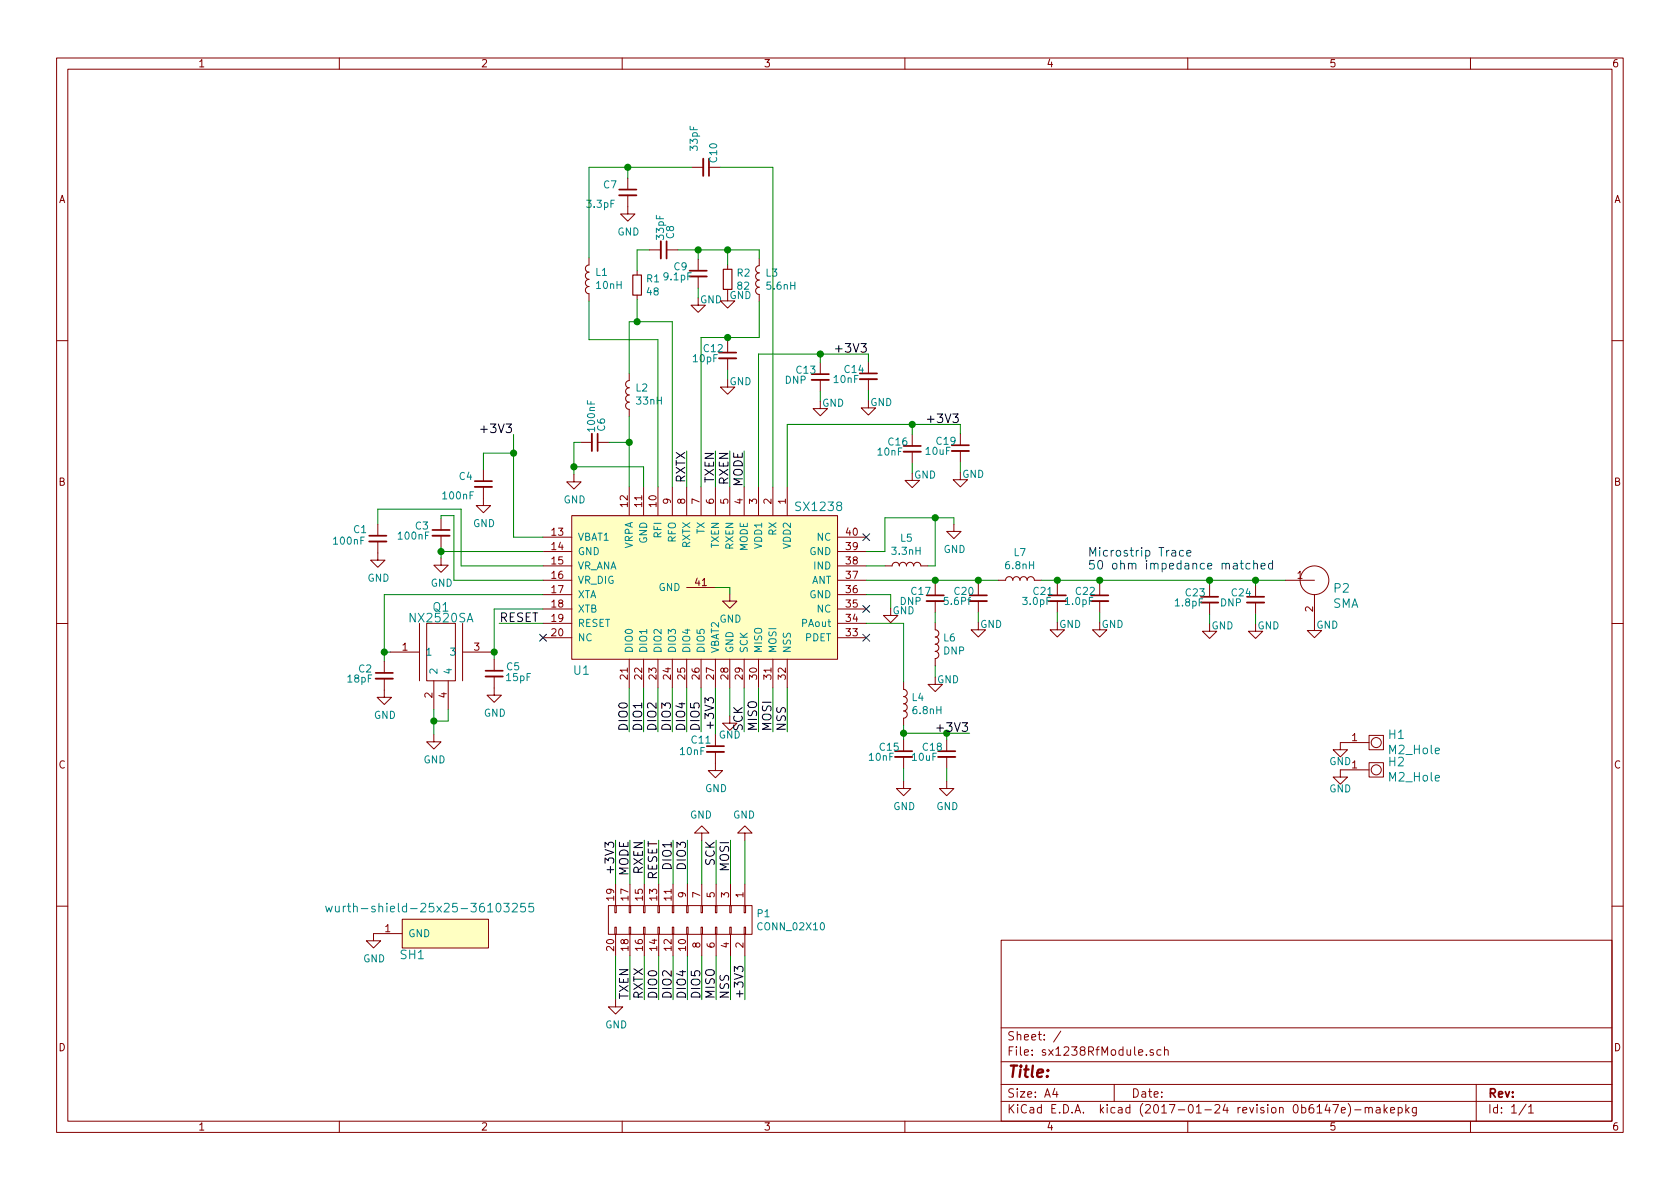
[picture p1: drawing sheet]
EESchema Schematic File Version 2
LIBS:power
LIBS:device
LIBS:transistors
LIBS:conn
LIBS:linear
LIBS:regul
LIBS:74xx
LIBS:cmos4000
LIBS:adc-dac
LIBS:memory
LIBS:xilinx
LIBS:microcontrollers
LIBS:dsp
LIBS:microchip
LIBS:analog_switches
LIBS:motorola
LIBS:texas
LIBS:intel
LIBS:audio
LIBS:interface
LIBS:digital-audio
LIBS:philips
LIBS:display
LIBS:cypress
LIBS:siliconi
LIBS:opto
LIBS:atmel
LIBS:contrib
LIBS:valves
LIBS:semtech-sx1238
LIBS:ndk-nx2520sa
LIBS:cinch-sma-142-0701-801
LIBS:m2
LIBS:wurth-shield-25x25-36103255
LIBS:sx1238RfModule-cache
EELAYER 26 0
EELAYER END
$Descr A4 11693 8268
encoding utf-8
Sheet 1 1
Title ""
Date ""
Rev ""
Comp ""
Comment1 ""
Comment2 ""
Comment3 ""
Comment4 ""
$EndDescr
$Comp
L SX1238 U1
U 1 1
P 4080 4030
F 0 "U1" H 3985 3405 60  0000 L CNN
F 1 "SX1238" H 5525 4545 60  0000 L CNN
F 2 "semtech-sx1238:semtech-sx1238" H 4080 4030 60  0001 C CNN
F 3 "" H 4080 4030 60  0001 C CNN
	1    4080 4030
	1    0    0    -1  
$EndComp
Wire Wire Line
	3575 3730 3780 3730
Wire Wire Line
	3575 3015 3575 3730
Text Label 3575 3015 2    60   ~ 0
+3V3
$Comp
L C_Small C4
U 1 1
P 3365 3360
F 0 "C4" H 3190 3415 50  0000 L CNN
F 1 "100nF" H 3070 3280 50  0000 L CNN
F 2 "murata-cap-0402:murata-cap-0402" H 3365 3360 50  0001 C CNN
F 3 "" H 3365 3360 50  0001 C CNN
	1    3365 3360
	1    0    0    -1  
$EndComp
Wire Wire Line
	3365 3260 3365 3145
Wire Wire Line
	3365 3145 3575 3145
Connection ~ 3575 3145
Wire Wire Line
	3780 3830 3070 3830
Wire Wire Line
	3070 3800 3070 3875
$Comp
L GND #PWR01
U 1 1
P 3070 3875
F 0 "#PWR01" H 3070 3625 50  0001 C CNN
F 1 "GND" H 3075 3702 50  0000 C CNN
F 2 "" H 3070 3875 50  0001 C CNN
F 3 "" H 3070 3875 50  0001 C CNN
	1    3070 3875
	1    0    0    -1  
$EndComp
$Comp
L GND #PWR02
U 1 1
P 3365 3460
F 0 "#PWR02" H 3365 3210 50  0001 C CNN
F 1 "GND" H 3370 3287 50  0000 C CNN
F 2 "" H 3365 3460 50  0001 C CNN
F 3 "" H 3365 3460 50  0001 C CNN
	1    3365 3460
	1    0    0    -1  
$EndComp
$Comp
L C_Small C3
U 1 1
P 3070 3700
F 0 "C3" H 2885 3750 50  0000 L CNN
F 1 "100nF" H 2760 3680 50  0000 L CNN
F 2 "murata-cap-0402:murata-cap-0402" H 3070 3700 50  0001 C CNN
F 3 "" H 3070 3700 50  0001 C CNN
	1    3070 3700
	1    0    0    -1  
$EndComp
Wire Wire Line
	3160 4030 3160 3580
Wire Wire Line
	3160 3580 3070 3580
Wire Wire Line
	3070 3580 3070 3600
Wire Wire Line
	3780 4030 3160 4030
Wire Wire Line
	3780 3930 3210 3930
Wire Wire Line
	3210 3930 3210 3535
Wire Wire Line
	3210 3535 2630 3535
Wire Wire Line
	2630 3535 2630 3640
$Comp
L C_Small C1
U 1 1
P 2630 3740
F 0 "C1" H 2455 3805 50  0000 L CNN
F 1 "100nF" H 2310 3725 50  0000 L CNN
F 2 "murata-cap-0402:murata-cap-0402" H 2630 3740 50  0001 C CNN
F 3 "" H 2630 3740 50  0001 C CNN
	1    2630 3740
	1    0    0    -1  
$EndComp
$Comp
L GND #PWR03
U 1 1
P 2630 3840
F 0 "#PWR03" H 2630 3590 50  0001 C CNN
F 1 "GND" H 2635 3667 50  0000 C CNN
F 2 "" H 2630 3840 50  0001 C CNN
F 3 "" H 2630 3840 50  0001 C CNN
	1    2630 3840
	1    0    0    -1  
$EndComp
Wire Wire Line
	3780 4130 2675 4130
Wire Wire Line
	2675 4130 2675 4595
Wire Wire Line
	2675 4530 2720 4530
$Comp
L C_Small C2
U 1 1
P 2675 4695
F 0 "C2" H 2490 4745 50  0000 L CNN
F 1 "18pF" H 2410 4675 50  0000 L CNN
F 2 "murata-cap-0402:murata-cap-0402" H 2675 4695 50  0001 C CNN
F 3 "" H 2675 4695 50  0001 C CNN
	1    2675 4695
	1    0    0    -1  
$EndComp
Connection ~ 2675 4530
$Comp
L GND #PWR04
U 1 1
P 2675 4795
F 0 "#PWR04" H 2675 4545 50  0001 C CNN
F 1 "GND" H 2680 4622 50  0000 C CNN
F 2 "" H 2675 4795 50  0001 C CNN
F 3 "" H 2675 4795 50  0001 C CNN
	1    2675 4795
	1    0    0    -1  
$EndComp
Wire Wire Line
	4980 4780 4980 5105
$Comp
L C_Small C11
U 1 1
P 4980 5205
F 0 "C11" H 4805 5270 50  0000 L CNN
F 1 "10nF" H 4725 5190 50  0000 L CNN
F 2 "murata-cap-0402:murata-cap-0402" H 4980 5205 50  0001 C CNN
F 3 "" H 4980 5205 50  0001 C CNN
	1    4980 5205
	1    0    0    -1  
$EndComp
$Comp
L GND #PWR05
U 1 1
P 4980 5305
F 0 "#PWR05" H 4980 5055 50  0001 C CNN
F 1 "GND" H 4985 5132 50  0000 C CNN
F 2 "" H 4980 5305 50  0001 C CNN
F 3 "" H 4980 5305 50  0001 C CNN
	1    4980 5305
	1    0    0    -1  
$EndComp
Text Label 4980 5080 1    60   ~ 0
+3V3
Wire Wire Line
	5080 4780 5080 4975
$Comp
L GND #PWR06
U 1 1
P 5080 4975
F 0 "#PWR06" H 5080 4725 50  0001 C CNN
F 1 "GND" H 5080 4845 50  0000 C CNN
F 2 "" H 5080 4975 50  0001 C CNN
F 3 "" H 5080 4975 50  0001 C CNN
	1    5080 4975
	1    0    0    -1  
$EndComp
$Comp
L L L4
U 1 1
P 6290 4890
F 0 "L4" H 6343 4936 50  0000 L CNN
F 1 "6.8nH" H 6343 4845 50  0000 L CNN
F 2 "murata-inductor-0402:murata-inductor-0402" H 6290 4890 50  0001 C CNN
F 3 "" H 6290 4890 50  0001 C CNN
	1    6290 4890
	1    0    0    -1  
$EndComp
Wire Wire Line
	6290 4740 6290 4330
Wire Wire Line
	6290 4330 6030 4330
$Comp
L C_Small C15
U 1 1
P 6290 5240
F 0 "C15" H 6115 5290 50  0000 L CNN
F 1 "10nF" H 6040 5220 50  0000 L CNN
F 2 "murata-cap-0402:murata-cap-0402" H 6290 5240 50  0001 C CNN
F 3 "" H 6290 5240 50  0001 C CNN
	1    6290 5240
	1    0    0    -1  
$EndComp
Wire Wire Line
	6290 5340 6290 5430
$Comp
L GND #PWR07
U 1 1
P 6290 5430
F 0 "#PWR07" H 6290 5180 50  0001 C CNN
F 1 "GND" H 6295 5257 50  0000 C CNN
F 2 "" H 6290 5430 50  0001 C CNN
F 3 "" H 6290 5430 50  0001 C CNN
	1    6290 5430
	1    0    0    -1  
$EndComp
$Comp
L C_Small C18
U 1 1
P 6590 5240
F 0 "C18" H 6415 5290 50  0000 L CNN
F 1 "10uF" H 6340 5220 50  0000 L CNN
F 2 "murata-cap-0603:murata-cap-0603" H 6590 5240 50  0001 C CNN
F 3 "" H 6590 5240 50  0001 C CNN
	1    6590 5240
	1    0    0    -1  
$EndComp
Wire Wire Line
	6590 5340 6590 5430
$Comp
L GND #PWR08
U 1 1
P 6590 5430
F 0 "#PWR08" H 6590 5180 50  0001 C CNN
F 1 "GND" H 6595 5257 50  0000 C CNN
F 2 "" H 6590 5430 50  0001 C CNN
F 3 "" H 6590 5430 50  0001 C CNN
	1    6590 5430
	1    0    0    -1  
$EndComp
Wire Wire Line
	6290 5040 6290 5140
Wire Wire Line
	6290 5095 6750 5095
Wire Wire Line
	6590 5095 6590 5140
Connection ~ 6290 5095
Connection ~ 6590 5095
Text Label 6750 5095 2    60   ~ 0
+3V3
Wire Wire Line
	6030 4130 6200 4130
Wire Wire Line
	6200 4130 6200 4225
$Comp
L GND #PWR09
U 1 1
P 6200 4225
F 0 "#PWR09" H 6200 3975 50  0001 C CNN
F 1 "GND" H 6290 4210 50  0000 C CNN
F 2 "" H 6200 4225 50  0001 C CNN
F 3 "" H 6200 4225 50  0001 C CNN
	1    6200 4225
	1    0    0    -1  
$EndComp
$Comp
L L L6
U 1 1
P 6510 4475
F 0 "L6" H 6563 4521 50  0000 L CNN
F 1 "DNP" H 6563 4430 50  0000 L CNN
F 2 "murata-inductor-0402:murata-inductor-0402" H 6510 4475 50  0001 C CNN
F 3 "" H 6510 4475 50  0001 C CNN
	1    6510 4475
	1    0    0    -1  
$EndComp
$Comp
L C_Small C17
U 1 1
P 6510 4155
F 0 "C17" H 6335 4205 50  0000 L CNN
F 1 "DNP" H 6260 4135 50  0000 L CNN
F 2 "murata-cap-0402:murata-cap-0402" H 6510 4155 50  0001 C CNN
F 3 "" H 6510 4155 50  0001 C CNN
	1    6510 4155
	1    0    0    -1  
$EndComp
Wire Wire Line
	6510 4030 6510 4055
Wire Wire Line
	6030 4030 6950 4030
Wire Wire Line
	6510 4255 6510 4325
Wire Wire Line
	6510 4625 6510 4705
$Comp
L GND #PWR010
U 1 1
P 6510 4705
F 0 "#PWR010" H 6510 4455 50  0001 C CNN
F 1 "GND" H 6600 4690 50  0000 C CNN
F 2 "" H 6510 4705 50  0001 C CNN
F 3 "" H 6510 4705 50  0001 C CNN
	1    6510 4705
	1    0    0    -1  
$EndComp
$Comp
L C_Small C20
U 1 1
P 6810 4155
F 0 "C20" H 6635 4205 50  0000 L CNN
F 1 "5.6Pf" H 6560 4135 50  0000 L CNN
F 2 "murata-cap-0402:murata-cap-0402" H 6810 4155 50  0001 C CNN
F 3 "" H 6810 4155 50  0001 C CNN
	1    6810 4155
	1    0    0    -1  
$EndComp
Wire Wire Line
	6810 4030 6810 4055
Connection ~ 6510 4030
Wire Wire Line
	6810 4255 6810 4325
$Comp
L GND #PWR011
U 1 1
P 6810 4325
F 0 "#PWR011" H 6810 4075 50  0001 C CNN
F 1 "GND" H 6900 4315 50  0000 C CNN
F 2 "" H 6810 4325 50  0001 C CNN
F 3 "" H 6810 4325 50  0001 C CNN
	1    6810 4325
	1    0    0    -1  
$EndComp
$Comp
L L L7
U 1 1
P 7100 4030
F 0 "L7" V 7290 4030 50  0000 C CNN
F 1 "6.8nH" V 7199 4030 50  0000 C CNN
F 2 "murata-inductor-0402:murata-inductor-0402" H 7100 4030 50  0001 C CNN
F 3 "" H 7100 4030 50  0001 C CNN
	1    7100 4030
	0    -1   -1   0   
$EndComp
Connection ~ 6810 4030
$Comp
L C_Small C21
U 1 1
P 7360 4155
F 0 "C21" H 7185 4205 50  0000 L CNN
F 1 "3.0pF" H 7110 4135 50  0000 L CNN
F 2 "murata-cap-0402:murata-cap-0402" H 7360 4155 50  0001 C CNN
F 3 "" H 7360 4155 50  0001 C CNN
	1    7360 4155
	1    0    0    -1  
$EndComp
Wire Wire Line
	7360 4255 7360 4325
$Comp
L GND #PWR012
U 1 1
P 7360 4325
F 0 "#PWR012" H 7360 4075 50  0001 C CNN
F 1 "GND" H 7450 4315 50  0000 C CNN
F 2 "" H 7360 4325 50  0001 C CNN
F 3 "" H 7360 4325 50  0001 C CNN
	1    7360 4325
	1    0    0    -1  
$EndComp
$Comp
L C_Small C22
U 1 1
P 7655 4155
F 0 "C22" H 7480 4205 50  0000 L CNN
F 1 "1.0pF" H 7405 4135 50  0000 L CNN
F 2 "murata-cap-0402:murata-cap-0402" H 7655 4155 50  0001 C CNN
F 3 "" H 7655 4155 50  0001 C CNN
	1    7655 4155
	1    0    0    -1  
$EndComp
Wire Wire Line
	7655 4255 7655 4325
$Comp
L GND #PWR013
U 1 1
P 7655 4325
F 0 "#PWR013" H 7655 4075 50  0001 C CNN
F 1 "GND" H 7745 4315 50  0000 C CNN
F 2 "" H 7655 4325 50  0001 C CNN
F 3 "" H 7655 4325 50  0001 C CNN
	1    7655 4325
	1    0    0    -1  
$EndComp
$Comp
L L L5
U 1 1
P 6310 3930
F 0 "L5" V 6500 3930 50  0000 C CNN
F 1 "3.3nH" V 6409 3930 50  0000 C CNN
F 2 "murata-inductor-0402:murata-inductor-0402" H 6310 3930 50  0001 C CNN
F 3 "" H 6310 3930 50  0001 C CNN
	1    6310 3930
	0    -1   -1   0   
$EndComp
Wire Wire Line
	6160 3930 6030 3930
$Comp
L GND #PWR014
U 1 1
P 6640 3640
F 0 "#PWR014" H 6640 3390 50  0001 C CNN
F 1 "GND" H 6645 3467 50  0000 C CNN
F 2 "" H 6640 3640 50  0001 C CNN
F 3 "" H 6640 3640 50  0001 C CNN
	1    6640 3640
	1    0    0    -1  
$EndComp
Wire Wire Line
	6640 3595 6640 3640
Wire Wire Line
	6160 3595 6640 3595
Wire Wire Line
	6160 3595 6160 3830
Wire Wire Line
	6160 3830 6030 3830
Wire Wire Line
	6460 3930 6510 3930
Wire Wire Line
	6510 3930 6510 3595
Connection ~ 6510 3595
Wire Wire Line
	7360 4055 7360 4030
Wire Wire Line
	7250 4030 8950 4030
Wire Wire Line
	7655 4030 7655 4055
Connection ~ 7360 4030
Connection ~ 7655 4030
$Comp
L C_Small C23
U 1 1
P 8420 4165
F 0 "C23" H 8245 4215 50  0000 L CNN
F 1 "1.8pF" H 8170 4145 50  0000 L CNN
F 2 "murata-cap-0402:murata-cap-0402" H 8420 4165 50  0001 C CNN
F 3 "" H 8420 4165 50  0001 C CNN
	1    8420 4165
	1    0    0    -1  
$EndComp
Wire Wire Line
	8420 4265 8420 4335
$Comp
L GND #PWR015
U 1 1
P 8420 4335
F 0 "#PWR015" H 8420 4085 50  0001 C CNN
F 1 "GND" H 8510 4325 50  0000 C CNN
F 2 "" H 8420 4335 50  0001 C CNN
F 3 "" H 8420 4335 50  0001 C CNN
	1    8420 4335
	1    0    0    -1  
$EndComp
$Comp
L C_Small C24
U 1 1
P 8740 4165
F 0 "C24" H 8565 4215 50  0000 L CNN
F 1 "DNP" H 8490 4145 50  0000 L CNN
F 2 "murata-cap-0402:murata-cap-0402" H 8740 4165 50  0001 C CNN
F 3 "" H 8740 4165 50  0001 C CNN
	1    8740 4165
	1    0    0    -1  
$EndComp
Wire Wire Line
	8740 4265 8740 4335
$Comp
L GND #PWR016
U 1 1
P 8740 4335
F 0 "#PWR016" H 8740 4085 50  0001 C CNN
F 1 "GND" H 8830 4325 50  0000 C CNN
F 2 "" H 8740 4335 50  0001 C CNN
F 3 "" H 8740 4335 50  0001 C CNN
	1    8740 4335
	1    0    0    -1  
$EndComp
Wire Wire Line
	8740 4065 8740 4030
Connection ~ 8740 4030
Wire Wire Line
	8420 4065 8420 4030
Connection ~ 8420 4030
$Comp
L C_Small C19
U 1 1
P 6685 3110
F 0 "C19" H 6510 3160 50  0000 L CNN
F 1 "10uF" H 6435 3090 50  0000 L CNN
F 2 "murata-cap-0603:murata-cap-0603" H 6685 3110 50  0001 C CNN
F 3 "" H 6685 3110 50  0001 C CNN
	1    6685 3110
	1    0    0    -1  
$EndComp
Wire Wire Line
	6685 3210 6685 3280
$Comp
L GND #PWR017
U 1 1
P 6685 3280
F 0 "#PWR017" H 6685 3030 50  0001 C CNN
F 1 "GND" H 6775 3270 50  0000 C CNN
F 2 "" H 6685 3280 50  0001 C CNN
F 3 "" H 6685 3280 50  0001 C CNN
	1    6685 3280
	1    0    0    -1  
$EndComp
$Comp
L C_Small C16
U 1 1
P 6350 3115
F 0 "C16" H 6175 3165 50  0000 L CNN
F 1 "10nF" H 6100 3095 50  0000 L CNN
F 2 "murata-cap-0402:murata-cap-0402" H 6350 3115 50  0001 C CNN
F 3 "" H 6350 3115 50  0001 C CNN
	1    6350 3115
	1    0    0    -1  
$EndComp
Wire Wire Line
	6350 3215 6350 3285
$Comp
L GND #PWR018
U 1 1
P 6350 3285
F 0 "#PWR018" H 6350 3035 50  0001 C CNN
F 1 "GND" H 6440 3275 50  0000 C CNN
F 2 "" H 6350 3285 50  0001 C CNN
F 3 "" H 6350 3285 50  0001 C CNN
	1    6350 3285
	1    0    0    -1  
$EndComp
Wire Wire Line
	5480 3380 5480 2945
Wire Wire Line
	5480 2945 6685 2945
Wire Wire Line
	6685 2945 6685 3010
Wire Wire Line
	6350 3015 6350 2945
Connection ~ 6350 2945
Text Label 6685 2945 2    60   ~ 0
+3V3
NoConn ~ 6030 3730
NoConn ~ 6030 4230
NoConn ~ 6030 4430
NoConn ~ 3780 4430
$Comp
L C_Small C14
U 1 1
P 6045 2610
F 0 "C14" H 5870 2660 50  0000 L CNN
F 1 "10nF" H 5795 2590 50  0000 L CNN
F 2 "murata-cap-0402:murata-cap-0402" H 6045 2610 50  0001 C CNN
F 3 "" H 6045 2610 50  0001 C CNN
	1    6045 2610
	1    0    0    -1  
$EndComp
Wire Wire Line
	6045 2710 6045 2780
$Comp
L GND #PWR019
U 1 1
P 6045 2780
F 0 "#PWR019" H 6045 2530 50  0001 C CNN
F 1 "GND" H 6135 2770 50  0000 C CNN
F 2 "" H 6045 2780 50  0001 C CNN
F 3 "" H 6045 2780 50  0001 C CNN
	1    6045 2780
	1    0    0    -1  
$EndComp
$Comp
L C_Small C13
U 1 1
P 5710 2615
F 0 "C13" H 5535 2665 50  0000 L CNN
F 1 "DNP" H 5460 2595 50  0000 L CNN
F 2 "murata-cap-0402:murata-cap-0402" H 5710 2615 50  0001 C CNN
F 3 "" H 5710 2615 50  0001 C CNN
	1    5710 2615
	1    0    0    -1  
$EndComp
Wire Wire Line
	5710 2715 5710 2785
$Comp
L GND #PWR020
U 1 1
P 5710 2785
F 0 "#PWR020" H 5710 2535 50  0001 C CNN
F 1 "GND" H 5800 2775 50  0000 C CNN
F 2 "" H 5710 2785 50  0001 C CNN
F 3 "" H 5710 2785 50  0001 C CNN
	1    5710 2785
	1    0    0    -1  
$EndComp
Wire Wire Line
	5280 3380 5280 2455
Wire Wire Line
	5280 2455 6045 2455
Wire Wire Line
	6045 2455 6045 2510
Wire Wire Line
	5710 2515 5710 2455
Connection ~ 5710 2455
Text Label 6045 2455 2    60   ~ 0
+3V3
$Comp
L C_Small C12
U 1 1
P 5065 2465
F 0 "C12" H 4890 2515 50  0000 L CNN
F 1 "10pF" H 4815 2445 50  0000 L CNN
F 2 "murata-cap-0402:murata-cap-0402" H 5065 2465 50  0001 C CNN
F 3 "" H 5065 2465 50  0001 C CNN
	1    5065 2465
	1    0    0    -1  
$EndComp
Wire Wire Line
	5065 2565 5065 2635
$Comp
L GND #PWR021
U 1 1
P 5065 2635
F 0 "#PWR021" H 5065 2385 50  0001 C CNN
F 1 "GND" H 5155 2625 50  0000 C CNN
F 2 "" H 5065 2635 50  0001 C CNN
F 3 "" H 5065 2635 50  0001 C CNN
	1    5065 2635
	1    0    0    -1  
$EndComp
$Comp
L L L3
U 1 1
P 5285 1940
F 0 "L3" H 5244 1894 50  0000 R CNN
F 1 "5.6nH" H 5244 1985 50  0000 R CNN
F 2 "murata-inductor-0402:murata-inductor-0402" H 5285 1940 50  0001 C CNN
F 3 "" H 5285 1940 50  0001 C CNN
	1    5285 1940
	-1   0    0    1   
$EndComp
$Comp
L R_Small R2
U 1 1
P 5065 1935
F 0 "R2" H 5124 1981 50  0000 L CNN
F 1 "82" H 5124 1890 50  0000 L CNN
F 2 "r_0402:R_0402" H 5065 1935 50  0001 C CNN
F 3 "" H 5065 1935 50  0001 C CNN
	1    5065 1935
	1    0    0    -1  
$EndComp
$Comp
L C_Small C9
U 1 1
P 4860 1895
F 0 "C9" H 4685 1945 50  0000 L CNN
F 1 "9.1pF" H 4610 1875 50  0000 L CNN
F 2 "murata-cap-0402:murata-cap-0402" H 4860 1895 50  0001 C CNN
F 3 "" H 4860 1895 50  0001 C CNN
	1    4860 1895
	1    0    0    -1  
$EndComp
Wire Wire Line
	4860 1995 4860 2065
$Comp
L GND #PWR022
U 1 1
P 4860 2065
F 0 "#PWR022" H 4860 1815 50  0001 C CNN
F 1 "GND" H 4950 2055 50  0000 C CNN
F 2 "" H 4860 2065 50  0001 C CNN
F 3 "" H 4860 2065 50  0001 C CNN
	1    4860 2065
	1    0    0    -1  
$EndComp
$Comp
L C_Small C8
U 1 1
P 4620 1730
F 0 "C8" H 4445 1780 50  0000 L CNN
F 1 "33pF" H 4370 1710 50  0000 L CNN
F 2 "murata-cap-0402:murata-cap-0402" H 4620 1730 50  0001 C CNN
F 3 "" H 4620 1730 50  0001 C CNN
	1    4620 1730
	0    1    1    0   
$EndComp
$Comp
L R_Small R1
U 1 1
P 4435 1975
F 0 "R1" H 4494 2021 50  0000 L CNN
F 1 "48" H 4494 1930 50  0000 L CNN
F 2 "r_0402:R_0402" H 4435 1975 50  0001 C CNN
F 3 "" H 4435 1975 50  0001 C CNN
	1    4435 1975
	1    0    0    -1  
$EndComp
Wire Wire Line
	4880 3380 4880 2340
Wire Wire Line
	4880 2340 5285 2340
Wire Wire Line
	5285 2340 5285 2090
Wire Wire Line
	5065 2365 5065 2340
Connection ~ 5065 2340
$Comp
L GND #PWR023
U 1 1
P 5065 2035
F 0 "#PWR023" H 5065 1785 50  0001 C CNN
F 1 "GND" H 5155 2025 50  0000 C CNN
F 2 "" H 5065 2035 50  0001 C CNN
F 3 "" H 5065 2035 50  0001 C CNN
	1    5065 2035
	1    0    0    -1  
$EndComp
Wire Wire Line
	5285 1730 5285 1790
Wire Wire Line
	4720 1730 5285 1730
Wire Wire Line
	4860 1795 4860 1730
Connection ~ 4860 1730
Wire Wire Line
	5065 1835 5065 1730
Connection ~ 5065 1730
Wire Wire Line
	4520 1730 4435 1730
Wire Wire Line
	4435 1730 4435 1875
Wire Wire Line
	4680 2230 4680 3380
Wire Wire Line
	4380 2230 4680 2230
Wire Wire Line
	4435 2230 4435 2075
$Comp
L L L2
U 1 1
P 4380 2740
F 0 "L2" H 4339 2694 50  0000 R CNN
F 1 "33nH" H 4339 2785 50  0000 R CNN
F 2 "murata-inductor-0402:murata-inductor-0402" H 4380 2740 50  0001 C CNN
F 3 "" H 4380 2740 50  0001 C CNN
	1    4380 2740
	-1   0    0    1   
$EndComp
Wire Wire Line
	4380 2890 4380 3380
Wire Wire Line
	4380 2590 4380 2230
Connection ~ 4435 2230
$Comp
L C_Small C6
U 1 1
P 4140 3070
F 0 "C6" H 3965 3120 50  0000 L CNN
F 1 "100nF" H 3840 3050 50  0000 L CNN
F 2 "murata-cap-0402:murata-cap-0402" H 4140 3070 50  0001 C CNN
F 3 "" H 4140 3070 50  0001 C CNN
	1    4140 3070
	0    1    1    0   
$EndComp
Wire Wire Line
	4240 3070 4380 3070
Connection ~ 4380 3070
Wire Wire Line
	4480 3380 4480 3240
Wire Wire Line
	4480 3240 3995 3240
Wire Wire Line
	3995 3070 3995 3295
Wire Wire Line
	3995 3070 4040 3070
Connection ~ 3995 3240
$Comp
L GND #PWR024
U 1 1
P 3995 3295
F 0 "#PWR024" H 3995 3045 50  0001 C CNN
F 1 "GND" H 4000 3122 50  0000 C CNN
F 2 "" H 3995 3295 50  0001 C CNN
F 3 "" H 3995 3295 50  0001 C CNN
	1    3995 3295
	1    0    0    -1  
$EndComp
$Comp
L L L1
U 1 1
P 4100 1935
F 0 "L1" H 4059 1889 50  0000 R CNN
F 1 "10nH" H 4059 1980 50  0000 R CNN
F 2 "murata-inductor-0402:murata-inductor-0402" H 4100 1935 50  0001 C CNN
F 3 "" H 4100 1935 50  0001 C CNN
	1    4100 1935
	-1   0    0    1   
$EndComp
$Comp
L C_Small C7
U 1 1
P 4370 1330
F 0 "C7" H 4195 1385 50  0000 L CNN
F 1 "3.3pF" H 4075 1250 50  0000 L CNN
F 2 "murata-cap-0402:murata-cap-0402" H 4370 1330 50  0001 C CNN
F 3 "" H 4370 1330 50  0001 C CNN
	1    4370 1330
	1    0    0    -1  
$EndComp
$Comp
L GND #PWR025
U 1 1
P 4370 1430
F 0 "#PWR025" H 4370 1180 50  0001 C CNN
F 1 "GND" H 4375 1257 50  0000 C CNN
F 2 "" H 4370 1430 50  0001 C CNN
F 3 "" H 4370 1430 50  0001 C CNN
	1    4370 1430
	1    0    0    -1  
$EndComp
$Comp
L C_Small C10
U 1 1
P 4915 1155
F 0 "C10" H 4740 1210 50  0000 L CNN
F 1 "33pF" H 4620 1075 50  0000 L CNN
F 2 "murata-cap-0402:murata-cap-0402" H 4915 1155 50  0001 C CNN
F 3 "" H 4915 1155 50  0001 C CNN
	1    4915 1155
	0    1    1    0   
$EndComp
Wire Wire Line
	5380 3380 5380 1155
Wire Wire Line
	5380 1155 5015 1155
Wire Wire Line
	4100 1155 4815 1155
Wire Wire Line
	4100 1155 4100 1785
Wire Wire Line
	4580 3380 4580 2355
Wire Wire Line
	4580 2355 4100 2355
Wire Wire Line
	4100 2355 4100 2085
Wire Wire Line
	4370 1230 4370 1155
Connection ~ 4370 1155
$Comp
L NX2520SA Q1
U 1 1
P 3070 4530
F 0 "Q1" H 3070 4845 60  0000 C CNN
F 1 "NX2520SA" H 3070 4770 60  0000 C CNN
F 2 "nxp-NX2520SA-32.000000MHZ:ndk-NX2520SA-32.000000MHZ" H 3070 4530 60  0001 C CNN
F 3 "" H 3070 4530 60  0001 C CNN
	1    3070 4530
	1    0    0    -1  
$EndComp
Wire Wire Line
	3780 4230 3440 4230
Wire Wire Line
	3440 4230 3440 4580
Wire Wire Line
	3440 4530 3420 4530
Wire Wire Line
	3020 4930 3020 5105
Wire Wire Line
	3120 4930 3120 5010
Wire Wire Line
	3120 5010 3020 5010
Connection ~ 3020 5010
$Comp
L GND #PWR026
U 1 1
P 3020 5105
F 0 "#PWR026" H 3020 4855 50  0001 C CNN
F 1 "GND" H 3025 4932 50  0000 C CNN
F 2 "" H 3020 5105 50  0001 C CNN
F 3 "" H 3020 5105 50  0001 C CNN
	1    3020 5105
	1    0    0    -1  
$EndComp
$Comp
L C_Small C5
U 1 1
P 3440 4680
F 0 "C5" H 3520 4730 50  0000 L CNN
F 1 "15pF" H 3515 4655 50  0000 L CNN
F 2 "murata-cap-0402:murata-cap-0402" H 3440 4680 50  0001 C CNN
F 3 "" H 3440 4680 50  0001 C CNN
	1    3440 4680
	1    0    0    -1  
$EndComp
$Comp
L GND #PWR027
U 1 1
P 3440 4780
F 0 "#PWR027" H 3440 4530 50  0001 C CNN
F 1 "GND" H 3445 4607 50  0000 C CNN
F 2 "" H 3440 4780 50  0001 C CNN
F 3 "" H 3440 4780 50  0001 C CNN
	1    3440 4780
	1    0    0    -1  
$EndComp
Connection ~ 3440 4530
Text Notes 7570 3965 0    60   ~ 0
Microstrip Trace\n50 ohm impedance matched
Wire Wire Line
	4980 4080 5080 4080
Wire Wire Line
	5080 4080 5080 4125
$Comp
L GND #PWR028
U 1 1
P 5080 4125
F 0 "#PWR028" H 5080 3875 50  0001 C CNN
F 1 "GND" H 5085 3952 50  0000 C CNN
F 2 "" H 5080 4125 50  0001 C CNN
F 3 "" H 5080 4125 50  0001 C CNN
	1    5080 4125
	1    0    0    -1  
$EndComp
$Comp
L SMA P2
U 1 1
P 9150 4030
F 0 "P2" H 9278 3977 60  0000 L CNN
F 1 "SMA" H 9278 3871 60  0000 L CNN
F 2 "cinch-142-0701-801:0732511150" H 9150 4030 60  0001 C CNN
F 3 "" H 9150 4030 60  0001 C CNN
	1    9150 4030
	1    0    0    -1  
$EndComp
$Comp
L GND #PWR029
U 1 1
P 9150 4330
F 0 "#PWR029" H 9150 4080 50  0001 C CNN
F 1 "GND" H 9240 4320 50  0000 C CNN
F 2 "" H 9150 4330 50  0001 C CNN
F 3 "" H 9150 4330 50  0001 C CNN
	1    9150 4330
	1    0    0    -1  
$EndComp
Text Label 4285 5840 3    60   ~ 0
+3V3
Wire Wire Line
	4285 6145 4285 5840
Wire Wire Line
	5185 6145 5185 5840
$Comp
L GND #PWR030
U 1 1
P 5185 5840
F 0 "#PWR030" H 5185 5590 50  0001 C CNN
F 1 "GND" H 5190 5667 50  0000 C CNN
F 2 "" H 5185 5840 50  0001 C CNN
F 3 "" H 5185 5840 50  0001 C CNN
	1    5185 5840
	-1   0    0    1   
$EndComp
Text Label 5085 6950 1    60   ~ 0
NSS
Wire Wire Line
	5085 6645 5085 6950
Text Label 5085 5840 3    60   ~ 0
MOSI
Wire Wire Line
	5085 6145 5085 5840
Text Label 4985 6950 1    60   ~ 0
MISO
Wire Wire Line
	4985 6645 4985 6950
Text Label 4985 5840 3    60   ~ 0
SCK
Wire Wire Line
	4985 6145 4985 5840
Text Label 4885 6950 1    60   ~ 0
DIO5
Wire Wire Line
	4885 6645 4885 6950
Text Label 4785 6950 1    60   ~ 0
DIO4
Wire Wire Line
	4785 6645 4785 6950
Text Label 4785 5840 3    60   ~ 0
DIO3
Wire Wire Line
	4785 6145 4785 5840
Text Label 4685 6950 1    60   ~ 0
DIO2
Wire Wire Line
	4685 6645 4685 6950
Text Label 4685 5840 3    60   ~ 0
DIO1
Wire Wire Line
	4685 6145 4685 5840
Text Label 4585 6950 1    60   ~ 0
DIO0
Wire Wire Line
	4585 6645 4585 6950
Text Label 4585 5840 3    60   ~ 0
RESET
Wire Wire Line
	4585 6145 4585 5840
Text Label 4485 6950 1    60   ~ 0
RXTX
Wire Wire Line
	4485 6645 4485 6950
Text Label 4385 6950 1    60   ~ 0
TXEN
Wire Wire Line
	4385 6645 4385 6950
Text Label 4485 5840 3    60   ~ 0
RXEN
Wire Wire Line
	4485 6145 4485 5840
Text Label 4385 5840 3    60   ~ 0
MODE
Wire Wire Line
	4385 6145 4385 5840
Text Label 5480 5085 1    60   ~ 0
NSS
Wire Wire Line
	5480 4780 5480 5085
Text Label 5380 5085 1    60   ~ 0
MOSI
Wire Wire Line
	5380 4780 5380 5085
Text Label 5280 5085 1    60   ~ 0
MISO
Wire Wire Line
	5280 4780 5280 5085
Text Label 5180 5085 1    60   ~ 0
SCK
Wire Wire Line
	5180 4780 5180 5085
Text Label 4880 5085 1    60   ~ 0
DIO5
Wire Wire Line
	4880 4780 4880 5085
Text Label 4780 5085 1    60   ~ 0
DIO4
Wire Wire Line
	4780 4780 4780 5085
Text Label 4680 5085 1    60   ~ 0
DIO3
Wire Wire Line
	4680 4780 4680 5085
Text Label 4580 5085 1    60   ~ 0
DIO2
Wire Wire Line
	4580 4780 4580 5085
Text Label 4480 5085 1    60   ~ 0
DIO1
Wire Wire Line
	4480 4780 4480 5085
Text Label 4380 5085 1    60   ~ 0
DIO0
Wire Wire Line
	4380 4780 4380 5085
Text Label 3475 4330 0    60   ~ 0
RESET
Wire Wire Line
	3780 4330 3475 4330
Text Label 4780 3130 3    60   ~ 0
RXTX
Wire Wire Line
	4780 3380 4780 3130
Text Label 4980 3130 3    60   ~ 0
TXEN
Wire Wire Line
	4980 3380 4980 3130
Text Label 5080 3130 3    60   ~ 0
RXEN
Wire Wire Line
	5080 3380 5080 3130
Text Label 5180 3130 3    60   ~ 0
MODE
Wire Wire Line
	5180 3380 5180 3130
Connection ~ 3070 3830
Text Label 5185 6950 1    60   ~ 0
+3V3
Wire Wire Line
	5185 6645 5185 6950
$Comp
L M2_Hole H1
U 1 1
P 9580 5160
F 0 "H1" H 9658 5218 60  0000 L CNN
F 1 "M2_Hole" H 9658 5112 60  0000 L CNN
F 2 "m2-mounting-hole:M2_2.2mm_mounting_hole" H 9205 5610 197 0001 C CNN
F 3 "" H 9580 5160 197 0001 C CNN
	1    9580 5160
	1    0    0    -1  
$EndComp
$Comp
L M2_Hole H2
U 1 1
P 9580 5350
F 0 "H2" H 9658 5408 60  0000 L CNN
F 1 "M2_Hole" H 9658 5302 60  0000 L CNN
F 2 "m2-mounting-hole:M2_2.2mm_mounting_hole" H 9205 5800 197 0001 C CNN
F 3 "" H 9580 5350 197 0001 C CNN
	1    9580 5350
	1    0    0    -1  
$EndComp
$Comp
L GND #PWR031
U 1 1
P 9330 5160
F 0 "#PWR031" H 9330 4910 50  0001 C CNN
F 1 "GND" H 9330 5030 50  0000 C CNN
F 2 "" H 9330 5160 50  0001 C CNN
F 3 "" H 9330 5160 50  0001 C CNN
	1    9330 5160
	1    0    0    -1  
$EndComp
$Comp
L GND #PWR032
U 1 1
P 9330 5350
F 0 "#PWR032" H 9330 5100 50  0001 C CNN
F 1 "GND" H 9330 5220 50  0000 C CNN
F 2 "" H 9330 5350 50  0001 C CNN
F 3 "" H 9330 5350 50  0001 C CNN
	1    9330 5350
	1    0    0    -1  
$EndComp
$Comp
L wurth-shield-25x25-36103255 SH1
U 1 1
P 3100 6490
F 0 "SH1" H 2870 6345 60  0000 C CNN
F 1 "wurth-shield-25x25-36103255" H 2993 6671 60  0000 C CNN
F 2 "wurth-shield-25x25-36103255:wurth-shield-25x25-36103255" H 3100 6490 60  0001 C CNN
F 3 "" H 3100 6490 60  0001 C CNN
	1    3100 6490
	1    0    0    -1  
$EndComp
$Comp
L GND #PWR033
U 1 1
P 2600 6490
F 0 "#PWR033" H 2600 6240 50  0001 C CNN
F 1 "GND" H 2605 6317 50  0000 C CNN
F 2 "" H 2600 6490 50  0001 C CNN
F 3 "" H 2600 6490 50  0001 C CNN
	1    2600 6490
	1    0    0    -1  
$EndComp
$Comp
L CONN_02X10 P1
U 1 1
P 4735 6395
F 0 "P1" V 4689 6923 50  0000 L CNN
F 1 "CONN_02X10" V 4780 6923 50  0000 L CNN
F 2 "pin-headers-2x10:Pin_Header_Straight_2x10" H 4735 5195 50  0001 C CNN
F 3 "" H 4735 5195 50  0001 C CNN
	1    4735 6395
	0    1    1    0   
$EndComp
Wire Wire Line
	4285 6645 4285 6950
$Comp
L GND #PWR034
U 1 1
P 4285 6950
F 0 "#PWR034" H 4285 6700 50  0001 C CNN
F 1 "GND" H 4290 6777 50  0000 C CNN
F 2 "" H 4285 6950 50  0001 C CNN
F 3 "" H 4285 6950 50  0001 C CNN
	1    4285 6950
	1    0    0    -1  
$EndComp
Wire Wire Line
	4885 6145 4885 5840
$Comp
L GND #PWR035
U 1 1
P 4885 5840
F 0 "#PWR035" H 4885 5590 50  0001 C CNN
F 1 "GND" H 4890 5667 50  0000 C CNN
F 2 "" H 4885 5840 50  0001 C CNN
F 3 "" H 4885 5840 50  0001 C CNN
	1    4885 5840
	-1   0    0    1   
$EndComp
$EndSCHEMATC
